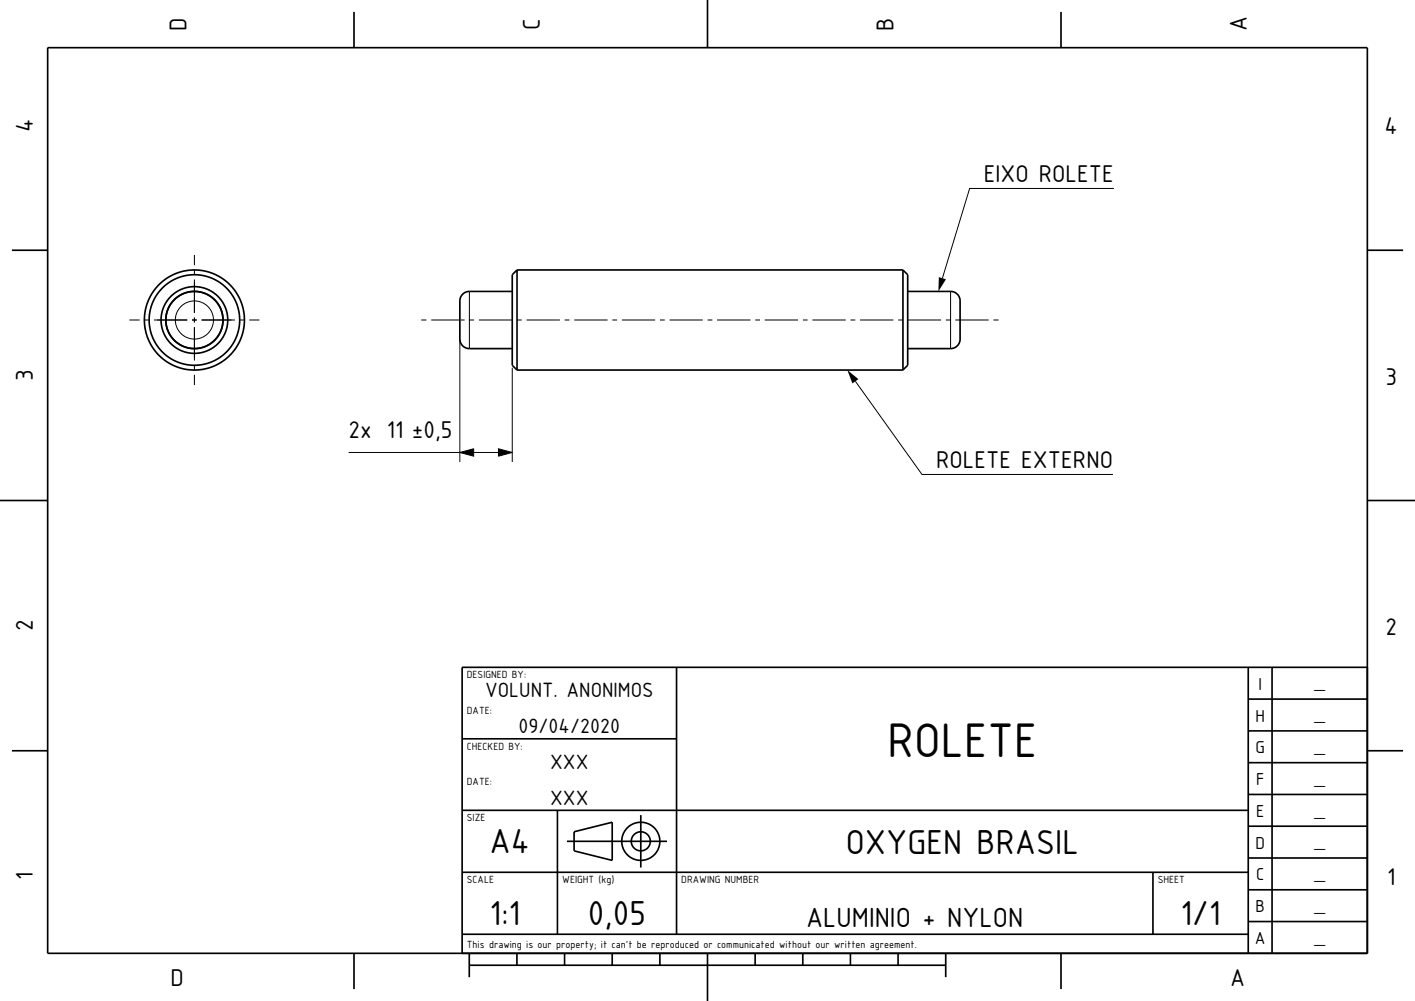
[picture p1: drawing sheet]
<svg xmlns="http://www.w3.org/2000/svg" width="297mm" height="210mm" viewBox="0 0 297 210" stroke-linecap="round" stroke-linejoin="round" font-family="sans-serif">
<g fill="none" stroke="#000" stroke-width=".21">
<path d="M233.8 39.5h-30.3l-5.7 18.9M40.8 53.5v2.1M40.8 56.6v1M40.8 58.6v7M27.2 67.1h2.1M30.3 67.1h1M32.3 67.1h7M40.3 67.1h1M40.8 66.6v1M40.8 68.6v7M40.8 76.6v1M40.8 78.6v2.2"/>
<path d="M42.3 67.1h7M50.3 67.1h1M52.3 67.1h2.2M88.4 67.1h1.1M90.5 67.1h7M96.5 71.1v25.8M98.5 61.1v12M98.5 67.1h1M100.5 67.1h7M107.5 77.1v19.8M108.5 67.1h1M110.5 67.1h7"/>
<path d="M118.5 67.1h1M120.5 67.1h7M128.5 67.1h1M130.5 67.1h7M138.5 67.1h1M140.5 67.1h7M148.5 67.1h1M150.5 67.1h7M158.5 67.1h1M160.5 67.1h7M168.5 67.1h1M170.5 67.1h7"/>
<path d="M178.5 67.1h1M179.5 80l14 19.5h40.1M180.5 67.1h7M188.5 67.1h1M190.5 67.1h7M198.5 67.1h1M199.5 61.1v12M200.5 67.1h7M208.5 67.1h1.1M73.2 94.9h23.3M96.5 94.9l2.9-.8v1.6zM99.4 94.9h5.2"/>
<path d="M104.6 94.1l2.9 .8-2.9 .8z"/>
<circle cx="40.8" cy="67.1" r="4"/>
</g>
<g fill="none" stroke="#000" stroke-width=".35">
<path d="M10 10h277v190h-277zM74.3 2.5v7.5M148.5 0v10M222.7 2.5v7.5M2.5 52.5h7.5M108.5 56.6l-1 1v19l1 1M108.5 56.6v21M108.5 56.6h81M189.5 56.6l1 1v19l-1 1M189.5 56.6v21M287 52.5h7.5M107.5 61.1h-9a2 2 0 0 0-2 2v8a2 2 0 0 0 2 2h9"/>
<path d="M108.5 77.6h81M190.5 61.1h9a2 2 0 0 1 2 2v8a2 2 0 0 1-2 2h-9M0 105h10M287 105h10M142 140v56M262 140v60M267 140v60M287 140h-190v60M2.5 157.5h7.5M97 155h45M262 153.3h25M262 146.7h25"/>
<path d="M287 157.5h7.5M97 170h165M117 170v26M119 176.5h21M120.5 174.5l8-2v8l-8-2zM134.5 171v11M262 173.3h25M262 166.7h25M262 160h25M97 196h165M97 183h165M242 183v13"/>
<path d="M262 193.3h25M262 186.7h25M262 180h25M74.3 200v7.5M98.5 202.5h100M98.5 200v5M108.5 200v2.5M118.5 200v2.5M128.5 200v2.5M138.5 200v2.5M148.5 200v10M158.5 200v2.5"/>
<path d="M168.5 200v2.5M178.5 200v2.5M188.5 200v2.5M198.5 200v5M222.7 200v7.5"/>
<circle cx="40.8" cy="67.1" r="7"/>
<circle cx="40.8" cy="67.1" r="9.5"/>
<circle cx="40.8" cy="67.1" r="6"/>
<circle cx="40.8" cy="67.1" r="10.5"/>
<circle cx="134.5" cy="176.5" r="2"/>
<circle cx="134.5" cy="176.5" r="4"/>
</g>
<g fill="#000">
<path d="M197.1 58.1l1.4 .5-1.5 2.5z" fill-rule="evenodd"/>
<path d="M177.9 77.6l2.3 1.9-1.3 .9z" fill-rule="evenodd"/>
<path d="M96.5 94.9l2.9-.8v1.6z" fill-rule="evenodd"/>
<path d="M104.6 94.1l2.9 .8-2.9 .8z" fill-rule="evenodd"/>
</g>
<text font-size="9.8" x="186.3" y="158.8">ROLETE</text>
<g font-size="7">
<text x="102.8" y="179">A4</text>
<text x="177.5" y="179.2">OXYGEN BRASIL</text>
<text x="102.8" y="194">1:1</text>
<text x="123.4" y="194">0,05</text>
<text x="247.8" y="194">1/1</text>
</g>
<text font-size="5.6" x="169.2" y="194.4">ALUMINIO + NYLON</text>
<g font-size="4.9">
<text x="39.1" y="6.4" transform="rotate(-90 39.1 6.4)">D</text>
<text x="113.3" y="6.2" transform="rotate(-90 113.3 6.2)">C</text>
<text x="187.5" y="6.4" transform="rotate(-90 187.5 6.4)">B</text>
<text x="261.7" y="6.6" transform="rotate(-90 261.7 6.6)">A</text>
<text x="6.9" y="27.7" transform="rotate(-90 6.9 27.7)">4</text>
<text x="290.6" y="28.2">4</text>
<text x="206.5" y="38.1">EIXO ROLETE</text>
<text x="6.9" y="80" transform="rotate(-90 6.9 80)">3</text>
<text x="290.8" y="80.7">3</text>
<text x="73.2" y="91.9">2x 11 ±0,5</text>
<text x="196.5" y="98.1">ROLETE EXTERNO</text>
<text x="6.9" y="132.5" transform="rotate(-90 6.9 132.5)">2</text>
<text x="290.8" y="133.2">2</text>
<text x="6.9" y="184.6" transform="rotate(-90 6.9 184.6)">1</text>
<text x="291.1" y="185.7">1</text>
<text x="35.8" y="206.9">D</text>
<text x="258.2" y="206.9">A</text>
</g>
<g font-size="4.2">
<text x="101.8" y="146.3">VOLUNT. ANONIMOS</text>
<text x="108.9" y="153.8">09/04/2020</text>
<text x="115.5" y="161.3">XXX</text>
<text x="115.5" y="168.8">XXX</text>
</g>
<g font-size="3.5">
<text x="264.1" y="144.7">I</text>
<text x="263.5" y="151.4">H</text>
<text x="263.5" y="158">G</text>
<text x="263.6" y="164.7">F</text>
<text x="263.6" y="171.4">E</text>
<text x="263.5" y="178">D</text>
<text x="263.6" y="184.7">C</text>
<text x="263.5" y="191.4">B</text>
<text x="263.4" y="198">A</text>
</g>
<g font-size="2.8">
<text x="276.1" y="144.4">_</text>
<text x="276.1" y="151.1">_</text>
<text x="276.1" y="157.8">_</text>
<text x="276.1" y="164.4">_</text>
<text x="276.1" y="171.1">_</text>
<text x="276.1" y="177.8">_</text>
<text x="276.1" y="184.4">_</text>
<text x="276.1" y="191.1">_</text>
<text x="276.1" y="197.8">_</text>
</g>
<g font-size="2.1">
<text x="98" y="142.3">DESIGNED BY:</text>
<text x="98" y="149.8">DATE:</text>
<text x="98" y="157.3">CHECKED BY:</text>
<text x="98" y="164.8">DATE:</text>
<text x="98" y="172.3">SIZE</text>
<text x="98" y="185.3">SCALE</text>
<text x="118" y="185.3">WEIGHT (kg)</text>
<text x="143" y="185.3">DRAWING NUMBER</text>
<text x="243" y="185.3">SHEET</text>
<text x="98" y="198.8">This drawing is our property; it can't be reproduced or communicated without our written agreement.</text>
</g>
</svg>
